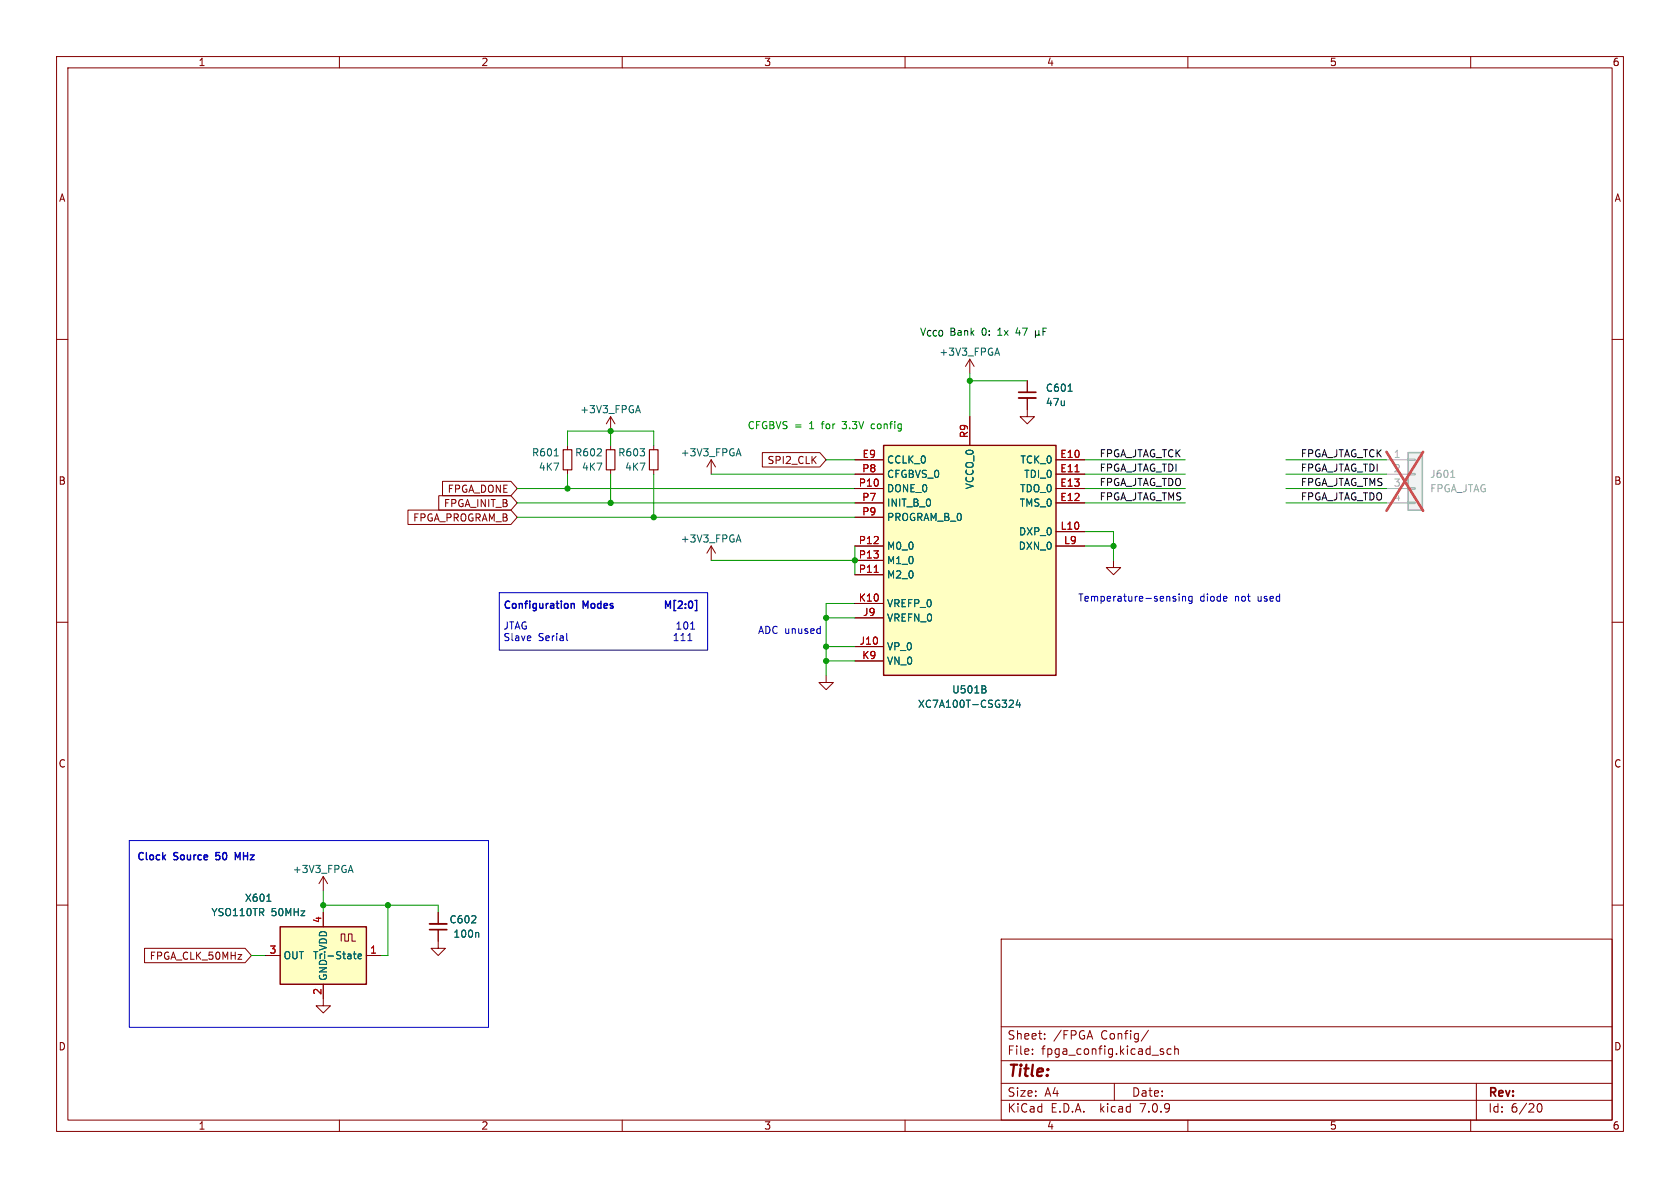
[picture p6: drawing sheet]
<svg xmlns="http://www.w3.org/2000/svg" width="297mm" height="210mm" viewBox="0 0 297 210" stroke-linecap="round" stroke-linejoin="round" font-family="sans-serif">
<g fill="none" stroke="#840000" stroke-width=".18">
<path d="M10 10h277v190h-277zM12 12h273v186h-273zM60 10v2M110 10v2M160 10v2M210 10v2M260 10v2M10 60h2M285 60h2M100.3 78.7v.8M107.9 73.7v2.5M107.9 78.7v.8"/>
<path d="M107.9 73.7l.8 1.2M107.9 73.7l-.7 1.2M115.6 78.7v.8M171.4 63.5v2.5M171.4 73.7v5M171.4 63.5l-.7 1.3M171.4 63.5l.8 1.3M181.6 70.4v3.3h1.3l-1.3 1.2-1.3-1.2h1.3M181.6 67.3v2M72.1 90.2h18.2l1.1 1.2-1.1 1.3h-18.2zM77.6 87.6h12.7l1.1 1.3-1.1 1.3h-12.7zM78.2 85.1h12.1l1.1 1.3-1.1 1.2h-12.1z"/>
<path d="M100.3 83.1v.7M107.9 83.1v.7M115.6 83.1v.7M125.7 96.5l.8 1.3M125.7 81.3v2.5M125.7 96.5v2.6M125.7 96.5l-.7 1.3M125.7 81.3l.8 1.3M125.7 81.3l-.7 1.3M134.8 80h10.1l1.1 1.3-1.1 1.3h-10.1zM151.1 81.3h5.1M151.1 83.8h5.1"/>
<path d="M151.1 88.9h5.1M151.1 86.4h5.1M151.1 96.5h5.1M151.1 99.1h5.1M151.1 91.4h5.1M186.7 81.3h5.1M186.7 83.8h5.1M186.7 88.9h5.1M186.7 86.4h5.1M186.7 94h5.1M186.7 96.5h5.1M196.8 99.1v1.2h1.3l-1.3 1.3-1.2-1.3h1.2"/>
<path d="M10 110h2M146 119.4v1.3h-1.2l1.2 1.2 1.3-1.2h-1.3M151.1 114.3h5.1M151.1 109.2h5.1M151.1 106.7h5.1M151.1 116.8h5.1M151.1 101.6h5.1M285 110h2M10 160h2M57.1 154.9l.8 1.3M57.1 154.9v2.6M57.1 154.9l-.7 1.3"/>
<path d="M285 160h2M25.6 167.6h17.7l1.1 1.3-1.1 1.3h-17.7zM47 168.9h2.5M57.1 174v3.8h1.3l-1.3 1.3-1.2-1.3h1.2M57.1 161.3v2.5M60.3 166.4v-1.3h.7v1.3h.6v-1.3h.6v1.3h.7M64.8 168.9h2.5M77.5 164.3v3.3h1.2l-1.2 1.3-1.3-1.3h1.3M77.5 161.3v2M177 166h108v32h-108zM60 198v2M110 198v2"/>
<path d="M160 198v2M177 194.5h108M177 191.5h108M177 187.5h108M177 181.5h108M182.5 186.3v.1M182.5 185.5v.1M184.7 183.6v.1M184.7 182.8v.1M197 191.5v3M203 182.1l-1.3 2M205.3 185.9l.4 .1v.2l-.2 .2h-.3"/>
<path d="M205.3 185.4l.4 .1M207 185.5l-.4-.1-.3 .3v.4l.2 .2h.5M207.7 185.5l.2-.1 .3 .1 .1 .9M207.7 184.9v1.5M210 198v2M260 198v2M261 191.5v6.5M271.7 195.7l.2-.5 .2-.1a.8 .8 0 0 1 .5 .7 .8 .8 0 0 1-.5 .8l-.2-.1-.2-.5"/>
</g>
<path d="M180.1 70.4h3M75.9 163.3h3.1" fill="none" stroke="#840000" stroke-width=".33"/>
<path d="M180.1 69.3h3M75.9 164.3h3.1" fill="none" stroke="#840000" stroke-width=".3"/>
<g fill="none" stroke="#006464" stroke-width=".18">
<path d="M112.5 72.6h.6M112.8 71.7l.4 1.3M130.6 79.3l.4 1.3M176 62.4h.6M176.3 61.5l.4 1.3M188.8 69.2h.8M98 80.6h.7M130.3 95.5h.6M130.3 80.2h.6M130.6 94.6l.4 1.2M174 121.8l.3 .3v.3l-.2 .1M174.1 121.3l.2 .2-.2 .3"/>
<path d="M178.6 123.8h.4l.2 .3-.8 .9h.8M179.9 123.7l-.3 .9h.8M180.2 124.2v.8M47.2 159.3h.7M61.7 153.9h.6M62 153l.4 1.2M62.5 168.6h.5M62.6 168.2v1.1l.4 .2M63.3 169.1l.6-.2v-.2l-.4-.1-.2 .2 .1 .6h.5M84.5 164.8l.1 .2v.7"/>
</g>
<g fill="#ffffc2" stroke="#ffffc2" stroke-width=".18">
<path d="M156.2 78.7h30.5v40.7h-30.5z"/>
<path d="M49.5 163.8h15.3v10.2h-15.3z"/>
</g>
<path d="M156.2 78.7h30.5v40.7h-30.5zM49.5 163.8h15.3v10.2h-15.3z" fill="none" stroke="#840000" stroke-width=".25"/>
<path d="M190 83.4h.8M154.5 101.2h.8" fill="none" stroke="#a90000" stroke-width=".18"/>
<path d="M248.9 80h2.6v10.2h-2.6z" fill="#f0f0f0" stroke="#f0f0f0" stroke-width=".18"/>
<path d="M245.1 81.3h3.8M245.1 83.8h3.8M245.1 86.4h3.8M245.1 88.9h3.8M248.9 88.8h1.3v.2h-1.3zM248.9 86.2h1.3v.3h-1.3zM248.9 83.7h1.3v.2h-1.3zM248.9 81.2h1.3v.2h-1.3z" fill="none" stroke="#a1a1a1" stroke-width=".18"/>
<path d="M248.9 80h2.6v10.2h-2.6z" fill="none" stroke="#a1a1a1" stroke-width=".25"/>
<path d="M256.5 84.4h.7" fill="none" stroke="#989898" stroke-width=".18"/>
<path d="M245.1 79.9l6.5 10.4M251.6 79.9l-6.5 10.4" fill="none" stroke="#eb3a3d" stroke-width=".46"/>
<path d="M99.6 79.5h1.5v3.6h-1.5zM107.2 79.5h1.5v3.6h-1.5zM114.8 79.5h1.5v3.6h-1.5z" fill="none" stroke="#840000" stroke-width=".2"/>
<g fill="none" stroke="#0000c2" stroke-width=".18">
<path d="M88.3 104.8h36.8v10.1h-36.8zM100.2 112v1.1l.2 .2M119.2 113.3h.7M119.2 112.3l.3-.3v1.3M119.7 111.2h.7M119.7 110.3l.3-.4v1.3M120.4 113.3h.7M120.4 112.3l.3-.3v1.3M121 110.1l.2-.2a.68 .68 0 0 1 .4 .7 .68 .68 0 0 1-.4 .6l-.2-.1-.1-.4zM121.6 113.3h.7M121.6 112.3l.4-.3v1.3M122.1 111.2h.7"/>
<path d="M122.1 110.3l.3-.4v1.3M207.7 105.8l.2 .2-.2 .3M207.7 105.4l.1 .1M208.4 105v.1M208.4 105.4v.9M209 105.4v.9M209 105.5l.2-.1 .3 .1 .1 .8M210.7 105.5l-.3-.1-.3 .3 .2 .5h.4M210.7 105.4v1l-.2 .3-.3-.1M22.9 148.6h63.5v33h-63.5z"/>
</g>
<path d="M183.1 58.4v1.3M183.1 59.1l.1 .2h.3l.2-.2M183.7 59.1l.1 .2M183.7 58.4v.7M184.4 58.6h.4M185 58h-.6v1.3" fill="none" stroke="#004800" stroke-width=".18"/>
<path d="M101 106.8l.2-.1h.3v.8M117.7 107.5v-1.2l.4 .9 .4-.9v1.2M119.5 106.1h-.3v1.9h.3M119.9 106.4l.5-.1 .2 .3-.8 .9h.8M121.2 107.4v.1M121.2 106.7v.2M121.8 106.4l-.1 .3 .1 .7M38.1 151.9h.1M38.2 150.7v.6M42.4 150.7l-.4 .9-.4-.9v1.3" fill="none" stroke="#0000c2" stroke-width=".25"/>
<path d="M154.3 74.9l-.3 .3v.3l.3 .3" fill="none" stroke="#008400" stroke-width=".18"/>
<g fill="none" stroke="#009600" stroke-width=".18">
<path d="M100.3 78.7v-2.5h15.3v2.5M107.9 76.2v2.5M171.4 67.3h10.2M171.4 66v7.7M91.4 88.9h59.7M91.4 86.4h59.7M91.4 91.4h59.7M100.3 83.8v2.6M107.9 83.8v5.1M115.6 83.8v7.6M125.7 83.8h25.4M125.7 99.1h25.4"/>
<path d="M146 81.3h5.1M151.1 96.5v5.1M191.8 83.8h17.7M191.8 88.9h17.7M191.8 86.4h17.7M191.8 81.3h17.7M191.8 96.5h5M191.8 94h5v5.1M227.3 83.8h17.8M227.3 88.9h17.8M227.3 86.4h17.8M227.3 81.3h17.8"/>
<path d="M146 114.3h5.1M146 116.8h5.1M146 109.2h5.1M151.1 106.7h-5.1v12.7M57.1 157.5v3.8M44.4 168.9h2.6M57.1 160h20.4v1.3M68.6 160v8.9h-1.3"/>
</g>
<g fill="#009600" stroke="#009600" stroke-width=".18">
<circle cx="151.1" cy="99.1" r=".46"/>
<circle cx="146" cy="109.2" r=".46"/>
<circle cx="146" cy="114.3" r=".46"/>
<circle cx="146" cy="116.8" r=".46"/>
<circle cx="196.8" cy="96.5" r=".46"/>
<circle cx="171.4" cy="67.3" r=".46"/>
<circle cx="115.6" cy="91.4" r=".46"/>
<circle cx="107.9" cy="76.2" r=".46"/>
<circle cx="107.9" cy="88.9" r=".46"/>
<circle cx="100.3" cy="86.4" r=".46"/>
<circle cx="57.1" cy="160" r=".46"/>
<circle cx="68.6" cy="160" r=".46"/>
</g>
<text font-size="2.8" fill="#840000" x="178" y="190.9">Title:</text>
<g font-size="2.1" fill="#840000">
<text x="178" y="184">Sheet:</text>
<text x="186.2" y="184">/FPGA</text>
<text x="194.7" y="184">Config/</text>
<text x="178" y="186.7">File:</text>
<text x="184.1" y="186.7">fpga_config.kicad_sch</text>
<text x="178" y="196.9">KiCad</text>
<text x="178" y="194.1">Size:</text>
<text x="184.7" y="194.1">A4</text>
<text x="185.7" y="196.9">E.D.A.</text>
<text x="194.6" y="196.9">kicad</text>
<text x="200" y="194.1">Date:</text>
<text x="201.8" y="196.9">7.0.9</text>
<text x="263" y="194.3">Rev:</text>
<text x="263" y="196.9">Id:</text>
<text x="267.1" y="196.9">6/20</text>
</g>
<g font-size="1.8" fill="#840000">
<text x="35" y="11.9">1</text>
<text x="85" y="11.9">2</text>
<text x="135" y="11.9">3</text>
<text x="185" y="11.9">4</text>
<text x="235" y="11.9">5</text>
<text x="285" y="11.9">6</text>
<text x="10.3" y="35.9">A</text>
<text x="285.3" y="35.9">A</text>
<text x="135.6" y="82.2">SPI2_CLK</text>
<text x="10.3" y="85.9">B</text>
<text x="78.4" y="89.9">FPGA_INIT_B</text>
<text x="79" y="87.3">FPGA_DONE</text>
<text x="285.3" y="85.9">B</text>
<text x="72.9" y="92.4">FPGA_PROGRAM_B</text>
<text x="10.3" y="135.9">C</text>
<text x="285.3" y="135.9">C</text>
<text x="26.4" y="169.9">FPGA_CLK_50MHz</text>
<text x="10.3" y="185.9">D</text>
<text x="285.3" y="185.9">D</text>
<text x="35" y="199.9">1</text>
<text x="85" y="199.9">2</text>
<text x="135" y="199.9">3</text>
<text x="185" y="199.9">4</text>
<text x="235" y="199.9">5</text>
<text x="285" y="199.9">6</text>
</g>
<g font-size="1.8" fill="#004800">
<text x="162.6" y="59.4">V_{CCO}</text>
<text x="167.9" y="59.4">Bank</text>
<text x="173.7" y="59.4">0:</text>
<text x="176.7" y="59.4">1x</text>
<text x="180.1" y="59.4">47</text>
</g>
<g font-size="1.8" fill="#006464">
<text x="166" y="63.1">+3V3_FPGA</text>
<text x="184.8" y="69.4">C601</text>
<text x="184.8" y="72">47u</text>
<text x="102.5" y="73.3">+3V3_FPGA</text>
<text x="93.9" y="80.9">R601</text>
<text x="95.2" y="83.4">4K7</text>
<text x="101.6" y="80.9">R602</text>
<text x="102.8" y="83.4">4K7</text>
<text x="109.2" y="80.9">R603</text>
<text x="110.4" y="83.4">4K7</text>
<text x="120.2" y="80.9">+3V3_FPGA</text>
<text x="156.7" y="82.1">CCLK_0</text>
<text x="180.3" y="82.1">TCK_0</text>
<text x="156.7" y="87.2">DONE_0</text>
<text x="156.7" y="89.8">INIT_B_0</text>
<text x="156.7" y="84.7">CFGBVS_0</text>
<text x="172.3" y="86.6" transform="rotate(-90 172.3 86.6)">VCCO_0</text>
<text x="180.2" y="89.8">TMS_0</text>
<text x="180.2" y="87.2">TDO_0</text>
<text x="181" y="84.7">TDI_0</text>
<text x="156.7" y="92.3">PROGRAM_B_0</text>
<text x="180.1" y="94.8">DXP_0</text>
<text x="120.2" y="96.1">+3V3_FPGA</text>
<text x="156.7" y="97.4">M0_0</text>
<text x="156.7" y="99.9">M1_0</text>
<text x="180" y="97.4">DXN_0</text>
<text x="156.7" y="107.5">VREFP_0</text>
<text x="156.7" y="102.5">M2_0</text>
<text x="156.7" y="110.1">VREFN_0</text>
<text x="156.7" y="115.2">VP_0</text>
<text x="156.7" y="117.7">VN_0</text>
<text x="162.2" y="125.3">XC7A100T-CSG324</text>
<text x="168.2" y="122.8">U501B</text>
<text x="51.7" y="154.5">+3V3_FPGA</text>
<text x="43.2" y="159.6">X601</text>
<text x="37.3" y="162.2">YSO110TR</text>
<text x="47.9" y="162.2">50MHz</text>
<text x="79.4" y="163.4">C602</text>
<text x="80.1" y="166">100n</text>
<text x="50" y="169.8">OUT</text>
<text x="55.2" y="169.8">Tri-State</text>
<text x="58" y="173.5" transform="rotate(-90 58 173.5)">GND</text>
<text x="58" y="168.2" transform="rotate(-90 58 168.2)">VDD</text>
</g>
<g font-size="1.8" fill="#008400">
<text x="132.1" y="76">CFGBVS =</text>
<text x="143.2" y="76">1</text>
<text x="145.6" y="76">for</text>
<text x="149.4" y="76">3.3V</text>
<text x="154.7" y="76">config</text>
</g>
<g font-size="1.8" fill="#a90000">
<text x="171.2" y="77.5" transform="rotate(-90 171.2 77.5)">R9</text>
<text x="152.3" y="83.6">P8</text>
<text x="152.4" y="81">E9</text>
<text x="187.3" y="81">E10</text>
<text x="187.3" y="83.6">E11</text>
<text x="151.7" y="86.1">P10</text>
<text x="152.3" y="88.6">P7</text>
<text x="187.3" y="88.6">E12</text>
<text x="187.3" y="86.1">E13</text>
<text x="152.3" y="91.2">P9</text>
<text x="187.4" y="93.7">L10</text>
<text x="151.7" y="101.3">P11</text>
<text x="151.7" y="96.3">P12</text>
<text x="151.7" y="98.8">P13</text>
<text x="188" y="96.3">L9</text>
<text x="151.7" y="106.4">K10</text>
<text x="152.5" y="109">J9</text>
<text x="151.9" y="114">J10</text>
<text x="152.3" y="116.6">K9</text>
<text x="56.9" y="163.3" transform="rotate(-90 56.9 163.3)">4</text>
<text x="47.6" y="168.7">3</text>
<text x="65.3" y="168.7">1</text>
<text x="56.9" y="176" transform="rotate(-90 56.9 176)">2</text>
</g>
<g font-size="1.8" fill="#0f0f0f">
<text x="194.3" y="83.5">FPGA_JTAG_TDI</text>
<text x="194.3" y="80.9">FPGA_JTAG_TCK</text>
<text x="229.9" y="80.9">FPGA_JTAG_TCK</text>
<text x="229.9" y="83.5">FPGA_JTAG_TDI</text>
<text x="194.3" y="88.6">FPGA_JTAG_TMS</text>
<text x="194.3" y="86">FPGA_JTAG_TDO</text>
<text x="229.9" y="86">FPGA_JTAG_TMS</text>
<text x="229.9" y="88.6">FPGA_JTAG_TDO</text>
</g>
<g font-size="1.8" fill="#aaa">
<text x="246.3" y="81">1</text>
<text x="246.3" y="83.6">2</text>
<text x="246.3" y="86.1">3</text>
<text x="246.3" y="88.6">4</text>
</g>
<g font-size="1.8" fill="#989898">
<text x="252.7" y="84.7">J601</text>
<text x="252.7" y="87.2">FPGA_JTAG</text>
</g>
<g font-size="1.8" fill="#0000c2">
<text x="88.9" y="107.7">Configuration</text>
<text x="103.1" y="107.7">Modes</text>
<text x="122.3" y="107.7">M[2:0]</text>
<text x="190.5" y="106.4">Temperature-sensing</text>
<text x="212.1" y="106.4">diode</text>
<text x="218.4" y="106.4">not</text>
<text x="222.6" y="106.4">used</text>
<text x="88.9" y="111.4">JTAG</text>
<text x="88.9" y="113.4">Slave</text>
<text x="95.2" y="113.4">Serial</text>
<text x="133.9" y="112.1">ADC unused</text>
<text x="24.1" y="152.2">Clock</text>
<text x="30.8" y="152.2">Source</text>
<text x="38.8" y="152.2">50</text>
<text x="42.6" y="152.2">MHz</text>
</g>
</svg>
